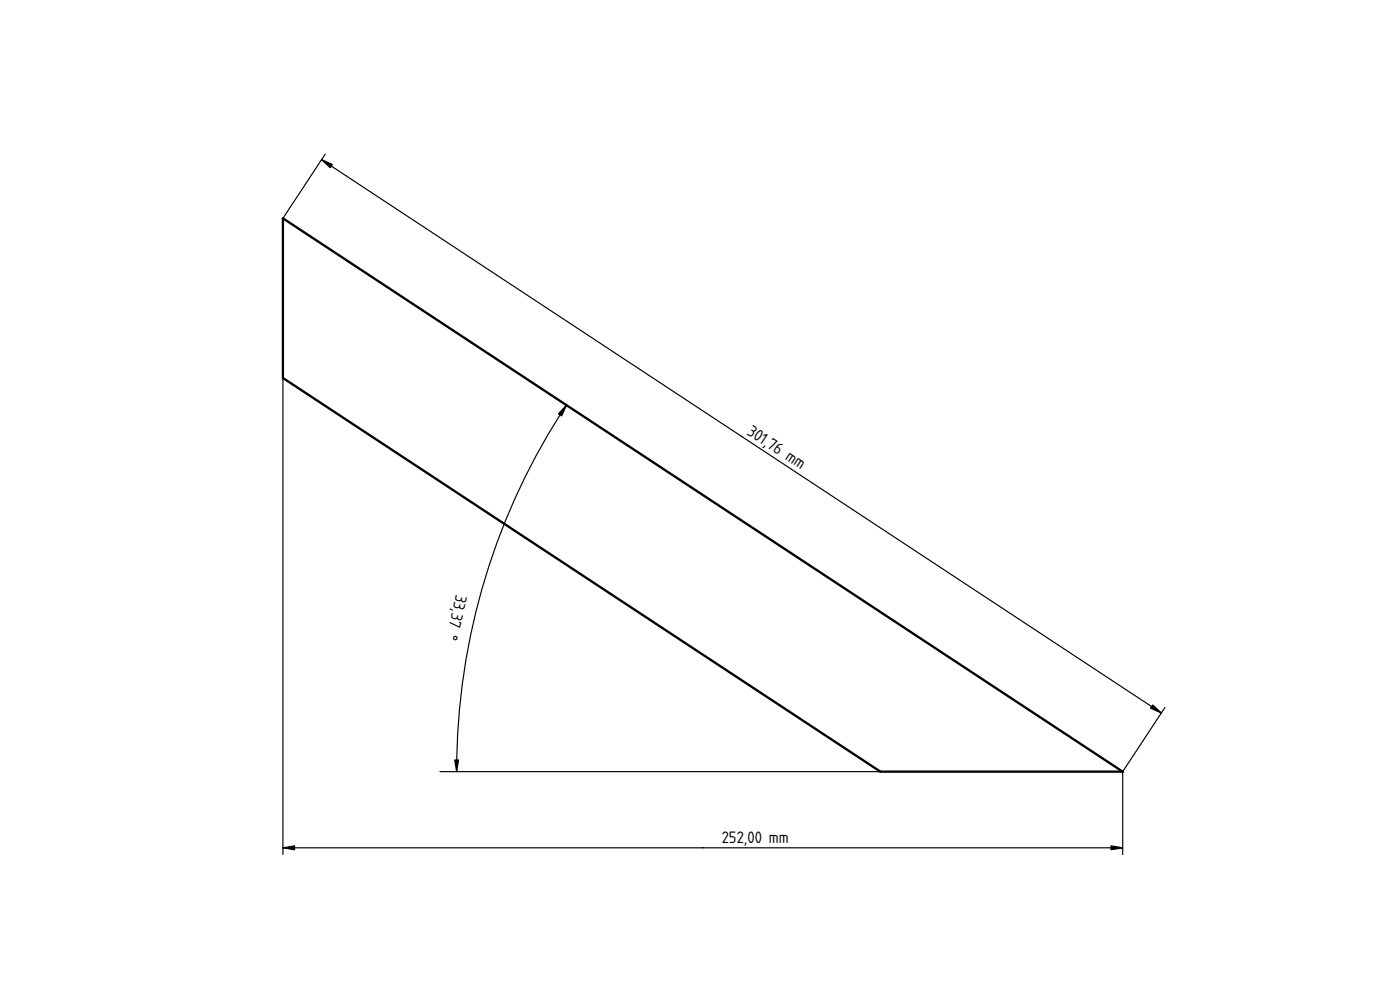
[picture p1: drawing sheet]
<svg xmlns="http://www.w3.org/2000/svg" width="420mm" height="297mm" viewBox="0 0 420 297" stroke-linecap="round" stroke-linejoin="round" font-family="sans-serif">
<path d="M210.9 148.5h.1" fill="none" stroke="#000" stroke-width=".3"/>
<path d="M84.9 65.5l252 166h-72.7l-179.3-118.1z" fill="none" stroke="#000" stroke-width=".7"/>
<path d="M96.5 47.9l252 166M97.6 46.2l-12.7 19.3v190.9M170 121.5a199 199 0 0 0-33 110M349.6 212.2l-12.7 19.3v24.9M132 231.5h131.7M84.9 254.4h252" fill="none" stroke="#000" stroke-width=".35"/>
<path d="M96.5 47.9l3.2 1.4-.6 1zM170 121.6l-1.4 3.2-1-.6zM345.9 211.5l2.6 2.4-3.2-1.4zM136.5 228h1.1l-.6 3.5zM84.9 254.4l3.5-.6v1.2zM333.4 253.8l3.5 .6-3.5 .6z" fill="#000" stroke="#000" stroke-width=".35"/>
<g font-size="4.7">
<text x="224" y="130.1" transform="rotate(33 224 130.1)">301,76 mm</text>
<text x="136.9" y="178.1" transform="rotate(103 136.9 178.1)">33,37 °</text>
<text x="216.6" y="252.9">252,00 mm</text>
</g>
</svg>
